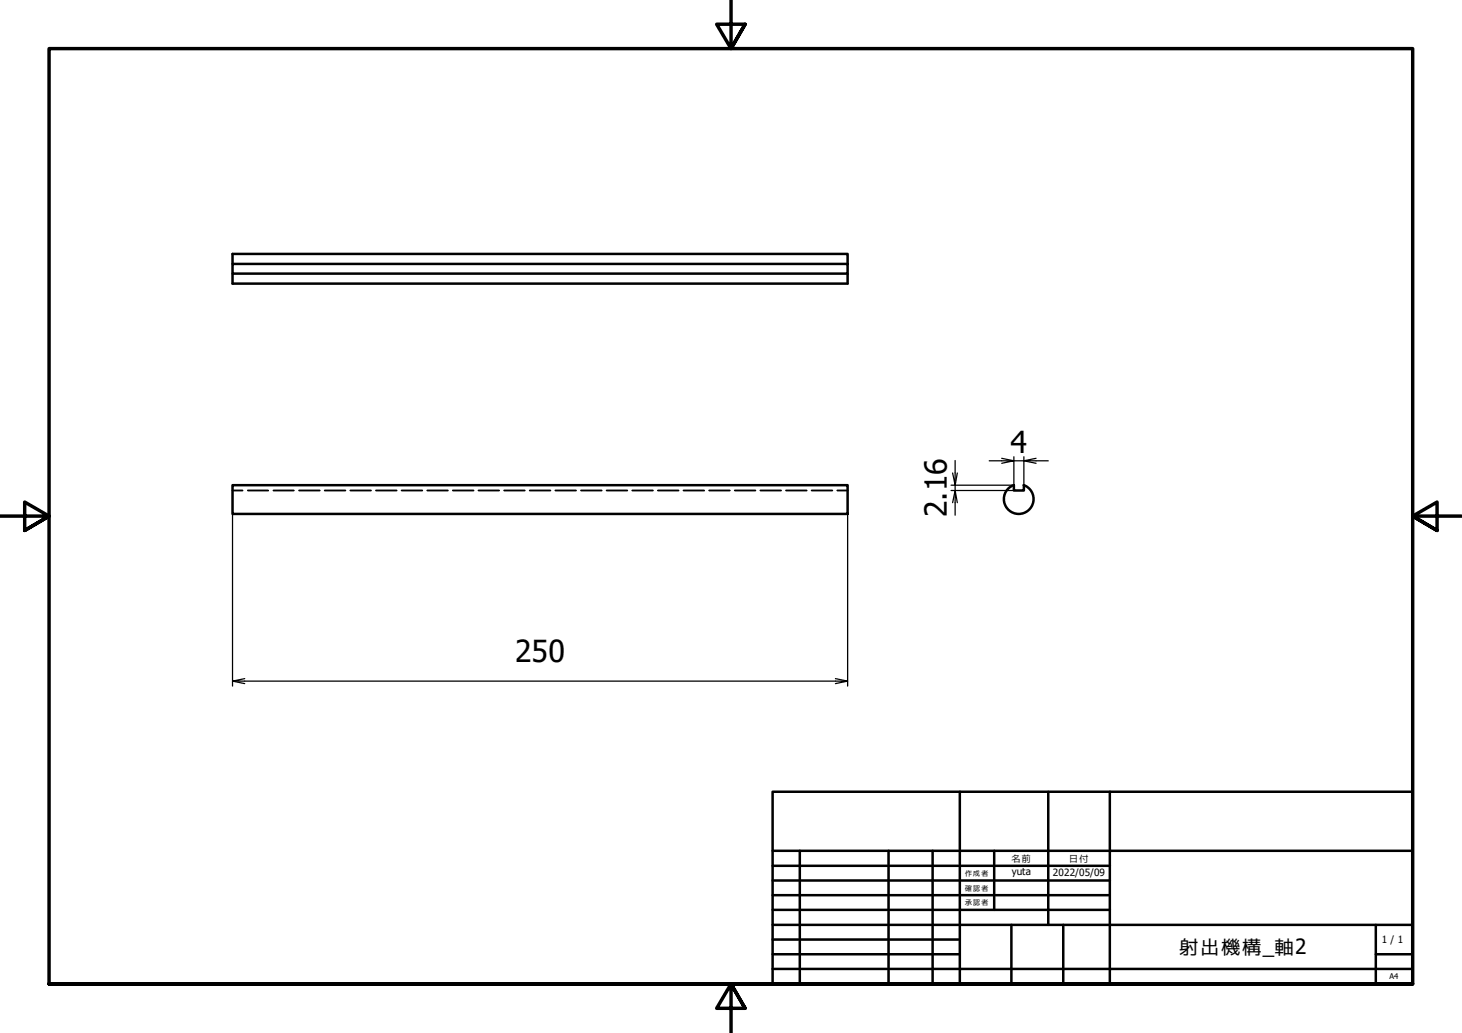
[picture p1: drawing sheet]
<svg xmlns="http://www.w3.org/2000/svg" width="297mm" height="210mm" viewBox="0 0 297 210" stroke-linecap="round" stroke-linejoin="round" font-family="sans-serif">
<!-- layer: Hidden (ISO) -->
<g fill="none" stroke="#000" stroke-width=".38">
<path d="M47.2 99.7h2.1M50.4 99.7h4.1M55.6 99.7h4.1M60.8 99.7h4.2M66 99.7h4.2M71.2 99.7h4.2M76.4 99.7h4.2M81.6 99.7h4.2M86.8 99.7h4.2M92 99.7h4.2M97.2 99.7h4.2M102.4 99.7h4.2"/>
<path d="M107.6 99.7h4.2M112.8 99.7h4.2M118 99.7h4.2M123.3 99.7h4.1M128.5 99.7h4.2M133.7 99.7h4.2M138.9 99.7h4.2M144.1 99.7h4.2M149.3 99.7h4.2M154.5 99.7h4.2M159.7 99.7h4.2M164.9 99.7h4.2"/>
<path d="M170.1 99.7h2.1"/>
</g>
<!-- layer: Visible (ISO) -->
<path d="M47.2 53.6h125v2h-125zM47.2 53.6v-2h125v2M47.2 55.6v2h125v-2M47.2 98.6h125v5.8h-125zM206 98.6a3 3 0 0 0-1.4 4.6 3 3 0 0 0 4.8 0 3 3 0 0 0-1.4-4.6M206 98.6v1.1h2v-1.1" fill="none" stroke="#000" stroke-width=".51"/>
<!-- layer: Border (ISO) -->
<path d="M148.5 -.1v10l-2.9-5h5.8l-2.9 5 2.9-5M0 104.9h10l-5-2.9v5.8l5-2.9-5 2.9M297 104.9h-10l5-2.9v5.8l-5-2.9 5 2.9M10 199.9v-190h277v190h-277h277M151.4 204.9l-2.9-5 2.9 5h-5.8l2.9-5v10" fill="none" stroke="#000" stroke-width=".7"/>
<!-- layer: Title (ISO) -->
<g fill="none" stroke="#000" stroke-width=".51">
<path d="M157 160.9h130v39h-130zM157 175.9h68.5M157 178.9h68.5M157 172.9h130M162.5 172.9v27M180.5 172.9v27M189.5 172.9v27M195 160.9v39M202 172.9v12M213 160.9v27M225.5 160.9v39M157 187.9h130"/>
<path d="M157 181.9h68.5M157 184.9h68.5M157 190.9h38M157 193.9h38M157 196.9h130M205.5 187.9v12M216 187.9v12M279.5 193.9h7.5M279.5 187.9v12"/>
</g>
<!-- layer: Dimension (ISO) -->
<g fill="none" stroke="#000" stroke-width=".25">
<path d="M193.2 98.6h12.8M194.1 93.6v5l-.6-2.5M194.5 96.1l-.4 2.5v1.1l-.6 2.4M201 93.6h5l-2.5 .5M203.5 93.1l2.5 .5h2l2.5 .5M206 92.8v6.9h-12.8M208 92.8v6.9M210.5 93.1l-2.5 .5h5M47.2 104.4v35M172.2 104.4v35M194.5 102.1l-.4-2.4v5M47.2 138.4l2.5 .5"/>
<path d="M49.7 137.9l-2.5 .5h125l-2.5 .5M169.7 137.9l2.5 .5"/>
</g>
<g font-size="6.2">
<text x="205.3" y="92">4</text>
<text x="192.3" y="105.1" transform="rotate(-90 192.3 105.1)">2.16</text>
<text x="104.6" y="134.5">250</text>
</g>
<text font-size="4.3" x="239.5" y="193.8">射出機構_軸2</text>
<g font-size="2">
<text x="205.4" y="175.2">名前</text>
<text x="205.5" y="177.9">yuta</text>
<text x="213.9" y="178">2022/05/09</text>
<text x="217.2" y="175.1">日付</text>
<text x="280.7" y="191.6">1 / 1</text>
</g>
<g font-size="1.6">
<text x="196" y="178">作成者</text>
<text x="196" y="181">確認者</text>
<text x="196" y="184">承認者</text>
<text x="282.3" y="199">A4</text>
</g>
</svg>
